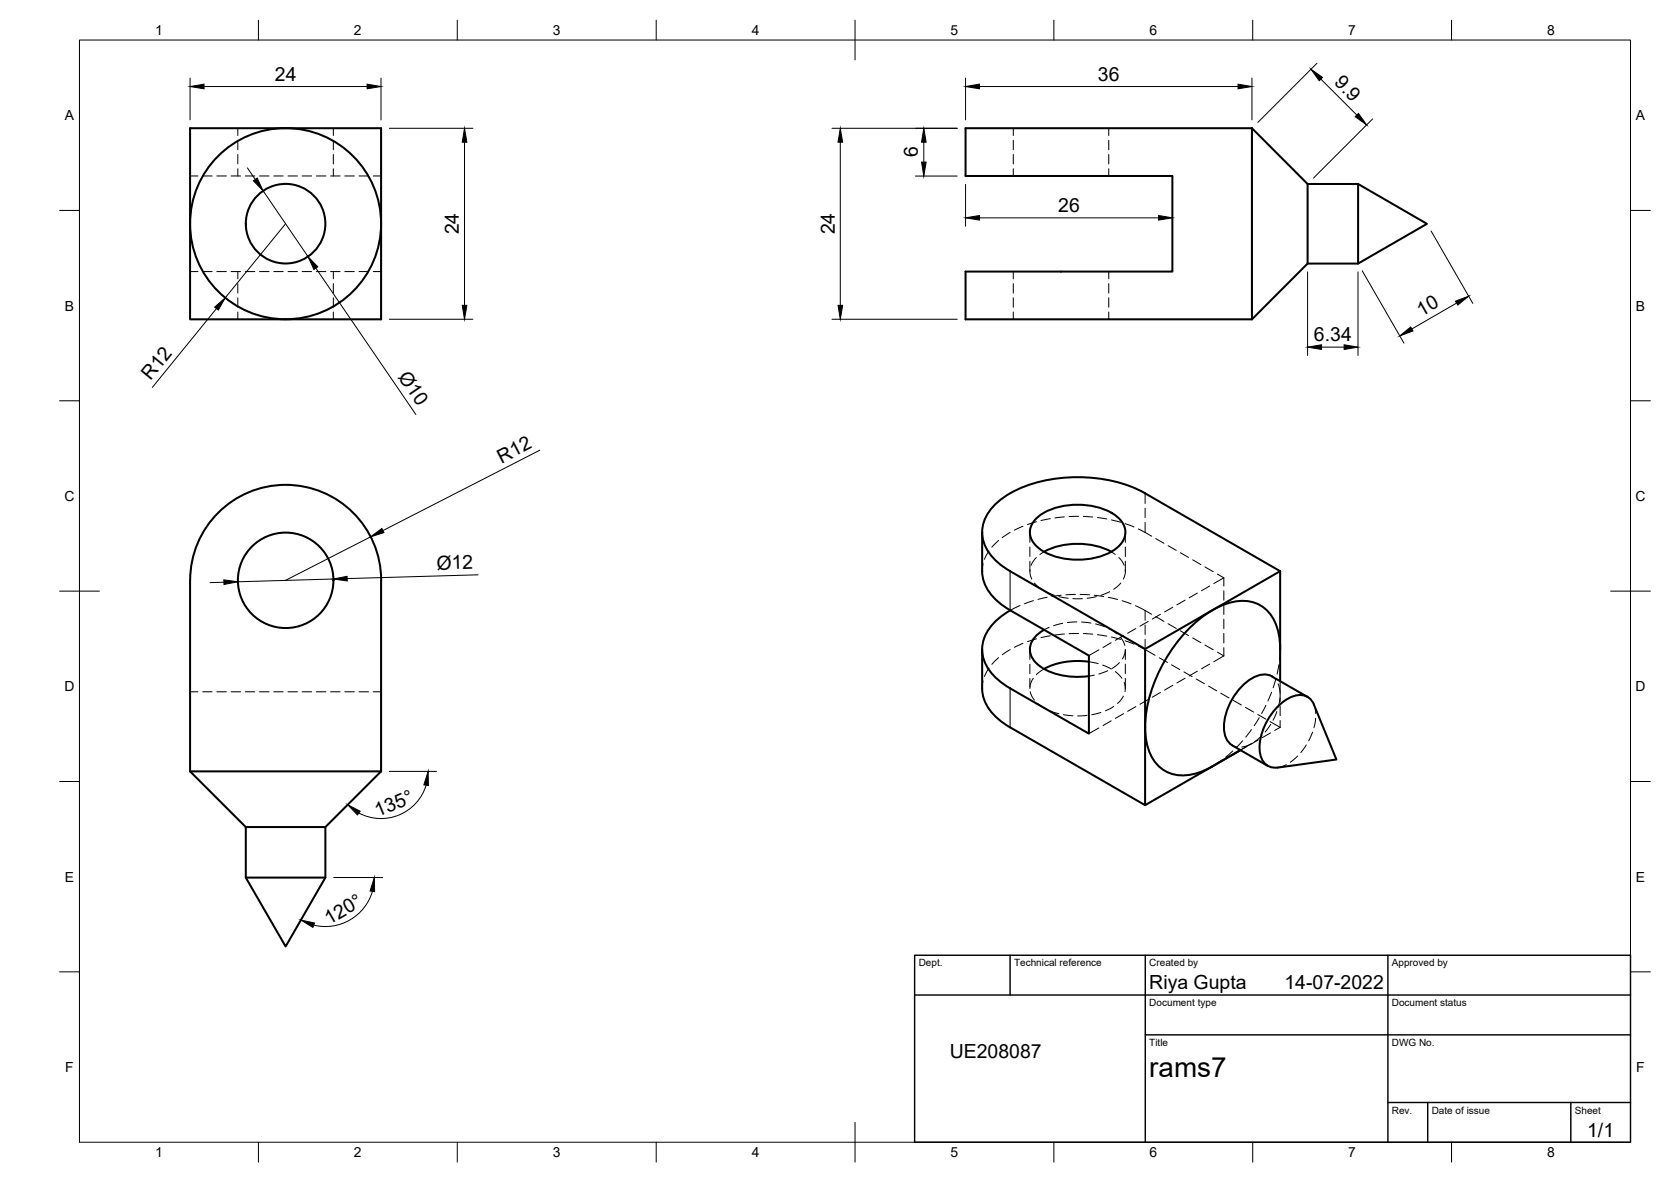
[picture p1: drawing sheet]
<svg xmlns="http://www.w3.org/2000/svg" width="420mm" height="297mm" viewBox="0 0 420 297" stroke-linecap="round" stroke-linejoin="round" font-family="sans-serif">
<!-- layer: Visible -->
<g fill="none" stroke="#000" stroke-width=".51">
<path d="M47.8 32.2h48v48h-48zM314.8 32.2h-72v12h52v24h-52v12h72M314.8 32.2l14 14h12.7l17.3 10-17.3 10h-12.7l-14 14M314.8 32.2v48M328.8 46.2v20M341.5 46.2v20M247 133.8v9.8a11.3 11.3 0 0 0 5.8 9l21 12.1v19.7l-19.8-11.4a12.6 12.6 0 0 1-7-8.8 10.3 10.3 0 0 1 4.8-9.3l2.3-1.5M260.5 130.3a16.6 16.6 0 0 1 14-3.2 10.8 10.8 0 0 1 8.1 4.9 4.7 4.7 0 0 1-2.1 5.9 18.1 18.1 0 0 1-19.1 0 4.7 4.7 0 0 1-.9-7.6zM262.5 138.7a18.8 18.8 0 0 1 16.9 0M287.9 124l34 19.5M287.9 124a37.6 37.6 0 0 0-33.9 0 12.3 12.3 0 0 0-7 9.1 10.8 10.8 0 0 0 5.4 9.4l35.5 20.6M47.8 145.8v48.1"/>
<path d="M47.8 145.8a24 24 0 0 1 24-24 24 24 0 0 1 24 24M95.8 145.8v48.1M262.5 158.3a5.5 5.5 0 0 0-3.4 5.9 8.4 8.4 0 0 0 5.9 5l2.3 .6 2.6 .3 3.9-.2M321.9 143.5l-34 19.6M321.9 143.5v27.7M247 173a11.3 11.3 0 0 0 5.8 9.1l35.1 20.2 17-9.7M247 163.2v9.8M273.8 166.3a18.7 18.7 0 0 0-11.3 1.8M287.9 163.1v39.2M319.8 170l9 5.1M319.8 170a5.4 5.4 0 0 0-5.9 1 15.3 15.3 0 0 0-6.1 12.7 4.7 4.7 0 0 0 2 3.6M321.9 163.1a12.4 12.4 0 0 0-4.4-10.6 10.8 10.8 0 0 0-10.9-.1 35 35 0 0 0-15.9 17.9 27.4 27.4 0 0 0-2.1 17.5 9 9 0 0 0 11.5 6.7l3.2-1.1 1.6-.8"/>
<path d="M47.8 193.9h48M47.8 193.9l14 13.9v12.7l10 17.4 10-17.4v-12.7l14-13.9M304.9 192.6l7-4.1zM309.8 187.3l9 5.2M321.3 192.9a3.9 3.9 0 0 1-4.5-3.9 14.9 14.9 0 0 1 8-13.9 3.9 3.9 0 0 1 5.6 2l5.6 13.8-14.7 2M61.8 207.8h20M61.8 220.5h20"/>
<circle cx="71.8" cy="56.2" r="10"/>
<circle cx="71.8" cy="56.2" r="24"/>
<circle cx="71.8" cy="145.8" r="12"/>
</g>
<!-- layer: Hidden -->
<g fill="none" stroke="#000" stroke-width=".25">
<path d="M59.8 32.2v1.9M59.8 35.2v2.4M59.8 38.8v2.4M83.8 32.2v1.9M83.8 35.2v2.4M83.8 38.8v2.4M254.8 32.2v1.9M254.8 35.2v2.4M254.8 38.8v2.4M278.8 32.2v1.9M278.8 35.2v2.4M278.8 38.8v2.4"/>
<path d="M47.8 44.2h2M51 44.2h2.3M54.5 44.2h2.4M58.1 44.2h2.4M59.8 42.4v1.8M61.7 44.2h2.4M65.3 44.2h2.3M68.8 44.2h2.4M72.4 44.2h2.4M76 44.2h2.4M79.5 44.2h2.4M83.1 44.2h2.4"/>
<path d="M83.8 42.4v1.8M86.7 44.2h2.4M90.3 44.2h2.3M93.9 44.2h1.9M254.8 42.4v1.8M278.8 42.4v1.8M47.8 68.2h2M51 68.2h2.3M54.5 68.2h2.4M58.1 68.2h2.4M59.8 68.2v1.9M59.8 71.3v2.3"/>
<path d="M59.8 74.8v2.4M59.8 78.4v1.8M61.7 68.2h2.4M65.3 68.2h2.3M68.8 68.2h2.4M72.4 68.2h2.4M76 68.2h2.4M79.5 68.2h2.4M83.1 68.2h2.4M83.8 68.2v1.9M83.8 71.3v2.3M83.8 74.8v2.4"/>
<path d="M83.8 78.4v1.8M86.7 68.2h2.4M90.3 68.2h2.3M93.9 68.2h1.9M254.8 68.2v1.9M254.8 71.3v2.3M254.8 74.8v2.4M254.8 78.4v1.8M278.8 68.2v1.9M278.8 71.3v2.3M278.8 74.8v2.4M278.8 78.4v1.8"/>
<path d="M248.7 138.5l-1.2 2.1M251.1 135.8l-1.7 1.7M254 133.8l-2 1.3M257.2 132.3l-2.1 .9M259 133.8v2.5M259 137.5v2.4M260.6 131.1l-2.3 .7M262.5 138.7l-1 .6M264.1 130.3l-2.4 .5M267.6 129.9l-2.3 .3M271.2 129.8h-2.4M272.4 129.8l2.4 .1"/>
<path d="M275.9 130.1l2.4 .3M279.4 138.7l1 .6M279.5 130.6l2.3 .6M282.9 131.6l2.2 .8M283 133.8v2.5M283 137.5v2.4M286.2 132.9l3.4 1.9M290.6 135.3l2.1 1.2M293.7 137.1l2.1 1.2M296.8 138.9l2.1 1.2M247.2 141.7l-.2 1.9M256.5 152.2l-2.5 1.2"/>
<path d="M259 141v2.6M259 143.2v1.2l.4 1.1M259.8 150.9l-2.2 .8M260.1 146.5l1.8 1.6M260.6 140.1l-.8 .9-.6 1.1M262.9 148.7l2.2 .9M263.3 150.1l-2.3 .5M263.8 157.7l-1.3 .6M264.1 159.8l-2.4 .4M266.3 149.9l2.3 .5M266.8 149.6l-2.3 .3M267.2 156.6l-2.3 .6"/>
<path d="M267.6 159.3l-2.3 .3M269.8 150.4h2.4M270.4 149.4l-2.4 .1M270.8 156.3l-2.4 .1M271.2 159.2h-2.4M271.6 149.4l2.4 .1M271.9 156.3l2.4 .3M272.4 159.2l2.4 .2M275.1 149.6l2.4 .3M275.5 156.8l2.3 .7M275.7 149.9l-2.4 .5M275.9 159.5l2.4 .4"/>
<path d="M278.7 150.1l2.3 .6M278.8 158l2 1.3M279 148.7l-2.2 .9M281.3 140.1l.8 .9 .6 1.1M281.8 146.5l-1.7 1.6M282.2 151l2.2 .8M282.5 159.7l-2.1 1.2M282.9 143.2v1.2l-.4 1.1M283 141v2.6M285.5 152.2l4.1 2.2M285.6 158l-2.1 1.1M288.7 156.2l-2.1 1.2"/>
<path d="M290.6 155l2.1 1.2M291.8 154.4l-2.1 1.2M293.7 156.7l2.1 1.2M294.9 152.6l-2.1 1.2M296.8 158.5l2.1 1.2M298 150.8l-2.1 1.2M299.9 140.7l2.1 1.2M301.1 149l-2.1 1.2M303 142.5l2.1 1.2M304.2 147.3l-2.1 1.1M306.1 144.3l1.6 .9M307.7 145.2v2.1"/>
<path d="M307.7 148.5v2.3M307.7 152v2.4M307.7 155.6v2.4M307.7 159.2v2.4M307.7 145.2l-2.5 1.4M47.8 173.8h2M51 173.8h2.3M54.5 173.8h2.4M58.1 173.8h2.4M61.7 173.8h2.4M65.3 173.8h2.3M68.8 173.8h2.4"/>
<path d="M72.4 173.8h2.4M76 173.8h2.4M79.5 173.8h2.4M83.1 173.8h2.4M86.7 173.8h2.4M90.3 173.8h2.3M93.9 173.8h1.9M247.2 171.1l-.2 1.9M248.7 167.9l-1.2 2.1M251.1 165.3l-1.7 1.6M254 163.2l-2 1.3M257.2 161.7l-2.1 1"/>
<path d="M259 163.2v2.5M259 166.9v2.4M259 170.5v2.5M259 173.8l.5 1.2 .6 .9M259.8 170.5l-.6 1.1-.2 1.1M260.6 160.5l-2.3 .8M260.9 176.8l2 1.3M262.5 168.1l-1.9 1.5M264 178.6l2.2 .8M267.4 179.6l2.4 .3M273.3 179.8l-2.3 .1M273.8 166.3l2.3 .5"/>
<path d="M275.2 169.7l-1.4 .2M276.3 163.3l-2.5 1.4M276.8 179l-2.3 .6M277.3 167.1l2.1 1M278.5 168.6l-2.2 .8M279.4 161.5l-2.1 1.2M279.5 160.1l2.3 .6M280 177.5l-2.1 1.1M280.4 168.8l1.7 1.7M281.5 166.5l-1.9 1.5M281.7 160.1l.6 .8 .5 1.3M282.5 174.9l-1.5 1.9"/>
<path d="M282.5 179.4l-2.1 1.1M282.7 171.5l.2 1v1.3M282.9 161l2.2 .9M282.9 163.4l-.1 .9-.6 1.3M283 163.2v2.5M283 166.9v2.4M283 170.5v2.5M285.6 177.6l-2.1 1.2M286.2 162.4l4.2 2.3M288.7 175.8l-2.1 1.2M291.5 165.3l2.1 1.2M291.8 174l-2.1 1.2"/>
<path d="M294.6 167.1l2.1 1.2M294.9 172.2l-2.1 1.2M297.7 168.9l2 1.1M298 170.4l-2.1 1.2M299.9 160.3l2.1 1.2M300.8 170.6l2 1.2M301.1 168.7l-2.1 1.1M303 162.1l2.1 1.2M303.9 172.4l2 1.2M304.2 166.9l-2.1 1.2M306.1 163.9l1.6 .9M307 174.2l2 1.2"/>
<path d="M307.7 162.8v2M307.7 164.8l-2.5 1.5M310.1 176l2 1.2M313.2 177.8l2 1.2M316.3 179.5l2 1.2M318.3 177.2l-1.1 2.2M319.7 174l-.9 2.2M319.8 170l1 .8M320.8 170.5l-.7 2.3M321.1 178.8l-1 2.2M321.4 171.9l.5 2.3M321.6 167.1l-.5 2.3"/>
<path d="M321.8 175.4l-.4 2.3M321.9 163.2l-.2 2.7M321.9 171.2v5.1M321.9 177.5v2.4M330.4 177.1l.4 2.2M276.3 182.9l-2.5 1.5M279.4 181.2l-2.1 1.1M307.2 191l-2.2 1.5M309.8 187.3l1.2 .4M310 188.7l-1.8 1.6M312.4 186.2l-1.6 1.7M314.5 187l-2.3 .7"/>
<path d="M314.7 183.4l-1.5 1.9M314.8 186.8l-2.9 1.7 1.4-.8M316.4 186l-2.1 1.1M316.6 180.4l-1.3 2M317.3 184.8l-1.8 1.6M319.3 181.3l2.6 1.5M319.5 184.2l-2.1 1.2M319.5 182l-1.4 2M321.9 181.1v1.7M321.9 182.8l-1.4 .8M323.4 192.2l-2.1 .7M326.3 190l-1.8 1.5"/>
<path d="M328.5 187.2l-1.4 1.9M330 184l-.9 2.2M330.8 180.5l-.4 2.4"/>
</g>
<!-- layer: Hidden Narrow -->
<path d="M287.9 124v2.5M287.9 127.7v2.4M287.9 131.3v2.5M287.9 153.4v2.5M287.9 157.1v2.4M287.9 160.6v2.5" fill="none" stroke="#000" stroke-width=".25"/>
<!-- layer: Visible Narrow -->
<path d="M254 143.5v9.9M254 173v9.8" fill="none" stroke="#000" stroke-width=".25"/>
<!-- layer: Border -->
<g fill="none" stroke="#000" stroke-width=".25">
<path d="M20 10.1h390v276.9h-390zM65 5.1v5M115 5.1v5M165 5.1v5M215 5.1v10M265 5.1v5M315 5.1v5M365 5.1v5M15 52.9h5M410 52.9h5M15 100.7h5M410 100.7h5"/>
<path d="M15 148.6h10M405 148.6h10M15 196.4h5M410 196.4h5M15 244.2h5M410 244.2h5M65 287v5M115 287v5M165 287v5M215 282.1v9.9M265 287v5M315 287v5"/>
<path d="M365 287v5"/>
</g>
<!-- layer: TitleBlock -->
<path d="M230 240.1h180v46.9h-180zM230 250h180M254 240.1v9.9M288 240.1v46.9M349 240.1v46.9M288 260.1h122M349 277.1h61M359 277.1v9.9M395 277.1v9.9" fill="none" stroke="#000" stroke-width=".36"/>
<!-- layer: Dimensions -->
<g fill="none" stroke="#000" stroke-width=".25">
<path d="M47.8 19.6v10.5M95.8 19.6v10.5M242.8 19.6v10.5M314.8 19.6v10.5M331.1 15.9l-14.8 14.9M332.1 19.9l9.1 9M51.3 21.7h41M97.9 32.2h21M116.8 35.7v41M209.2 32.2h31.5M211.3 35.7v41M232.3 35.7v5"/>
<path d="M246.3 21.7h65M345.1 29.9l-14.8 14.9M62.2 42.2l2 2.9M66.2 48l11.2 16.5M71.8 56.2l-15.2 18.6M230.2 44.2h10.5M242.8 46.3v10.5M246.3 54.7h45M294.8 46.3v10.5M359.8 58l10.5 18.2M54.4 77.6l-16.1 19.8M79.4 67.4l25.2 36.8"/>
<path d="M328.8 68.3v21M341.5 68.3v21M342.5 68.1l10.5 18.1M366.2 76.2l-11.2 6.5M97.9 80.2h21M209.2 80.2h31.5M332.3 87.2h5.7M135.7 113.1l-39.4 20.2M93.2 134.9l-21.4 10.9M56.3 146.3l-3.5 .1M83.8 145.5l-24 .7M120.2 144.4l-32.9 1"/>
<path d="M97.9 193.9h11.9M107.2 197.3a11.9 11.9 0 0 1-17 7M83.9 220.5h12.3M93.7 224a12.3 12.3 0 0 1-14.8 8.5"/>
</g>
<g fill="#000" stroke="#000" stroke-width=".25">
<path d="M329.6 17.4l2.9 2.1-.8 .8zM47.8 21.7l3.5-.5v1.1zM92.3 21.2l3.5 .5-3.5 .6zM116.8 32.2l.6 3.5h-1.2zM211.3 32.2l.6 3.5h-1.2zM232.3 32.2l.6 3.5h-1.2zM242.8 21.7l3.5-.5v1.1zM311.3 21.2l3.5 .5-3.5 .6zM340.7 29.3l.9-.8 2 2.9zM63.7 45.4l1-.6 1.5 3.2zM231.7 40.7h1.2l-.6 3.5zM242.8 54.7l3.5-.5v1.1z"/>
<path d="M291.3 54.2l3.5 .5-3.5 .6zM54 77.2l2.6-2.4-1.7 3.1zM77.4 64.5l2.5 2.6-1 .6zM116.2 76.7h1.2l-.6 3.5zM210.7 76.7h1.2l-.6 3.5zM366 75.7l3.3-1.3-2.8 2.3zM328.8 87.2l3.5-.6v1.2zM338 86.6l3.5 .6-3.5 .6zM352 84.4l2.7-2.2 .6 1zM93.2 134.9l2.8-2.1 .5 1zM56.3 145.7l3.5 .5-3.5 .7zM83.8 145.5l3.5-.7v1.2z"/>
<path d="M107.7 193.9v3.5l-1.1-.2zM87.4 202.2l3.2 1.7-.7 .9zM75.6 231.2l3.5 .8-.4 1.1zM94.1 220.5l.1 3.6-1.2-.2z"/>
</g>
<text font-size="7" x="289" y="270.6">rams7</text>
<g font-size="4.9">
<text x="69.1" y="20.3">24</text>
<text x="276.1" y="20.3">36</text>
<text x="335.3" y="21" transform="rotate(45 335.3 21)">9.9</text>
<text x="230.8" y="39.6" transform="rotate(-90 230.8 39.6)">6</text>
<text x="266.1" y="53.3">26</text>
<text x="115.4" y="58.9" transform="rotate(-90 115.4 58.9)">24</text>
<text x="209.9" y="58.9" transform="rotate(-90 209.9 58.9)">24</text>
<text x="357.4" y="79.6" transform="rotate(-30 357.4 79.6)">10</text>
<text x="330.4" y="85.8">6.34</text>
<text x="37.8" y="95.7" transform="rotate(-51 37.8 95.7)">R12</text>
<text x="99.9" y="94.7" transform="rotate(56 99.9 94.7)">Ø10</text>
<text x="126.1" y="116.5" transform="rotate(-27 126.1 116.5)">R12</text>
<text x="109.8" y="143.2" transform="rotate(-2 109.8 143.2)">Ø12</text>
<text x="95" y="205.4" transform="rotate(-23 95 205.4)">135°</text>
<text x="82.8" y="232.5" transform="rotate(-30 82.8 232.5)">120°</text>
<text x="289" y="248.5">Riya Gupta</text>
<text x="323" y="248.5">14-07-2022</text>
<text x="238.8" y="265.9">UE208087</text>
<text x="399.1" y="285.7">1/1</text>
</g>
<g font-size="3.5">
<text x="39" y="8.8">1</text>
<text x="89" y="8.8">2</text>
<text x="139" y="8.8">3</text>
<text x="189" y="8.8">4</text>
<text x="239" y="8.8">5</text>
<text x="289" y="8.8">6</text>
<text x="339" y="8.8">7</text>
<text x="389" y="8.8">8</text>
<text x="16.3" y="30.2">A</text>
<text x="411.3" y="30.2">A</text>
<text x="16.3" y="78">B</text>
<text x="411.3" y="78">B</text>
<text x="16.2" y="125.9">C</text>
<text x="411.2" y="125.9">C</text>
<text x="16.2" y="173.7">D</text>
<text x="411.2" y="173.7">D</text>
<text x="16.3" y="221.6">E</text>
<text x="411.3" y="221.6">E</text>
<text x="16.4" y="269.4">F</text>
<text x="411.4" y="269.4">F</text>
<text x="39" y="290.8">1</text>
<text x="89" y="290.8">2</text>
<text x="139" y="290.8">3</text>
<text x="189" y="290.8">4</text>
<text x="239" y="290.8">5</text>
<text x="289" y="290.8">6</text>
<text x="339" y="290.8">7</text>
<text x="389" y="290.8">8</text>
</g>
<g font-size="2.5">
<text x="231" y="242.9">Dept.</text>
<text x="255" y="242.9">Technical reference</text>
<text x="289" y="242.9">Created by</text>
<text x="350" y="242.9">Approved by</text>
<text x="289" y="252.8">Document type</text>
<text x="350" y="252.8">Document status</text>
<text x="289" y="262.9">Title</text>
<text x="350" y="262.9">DWG No.</text>
<text x="350" y="279.9">Rev.</text>
<text x="360" y="279.9">Date of issue</text>
<text x="396" y="279.9">Sheet</text>
</g>
</svg>
